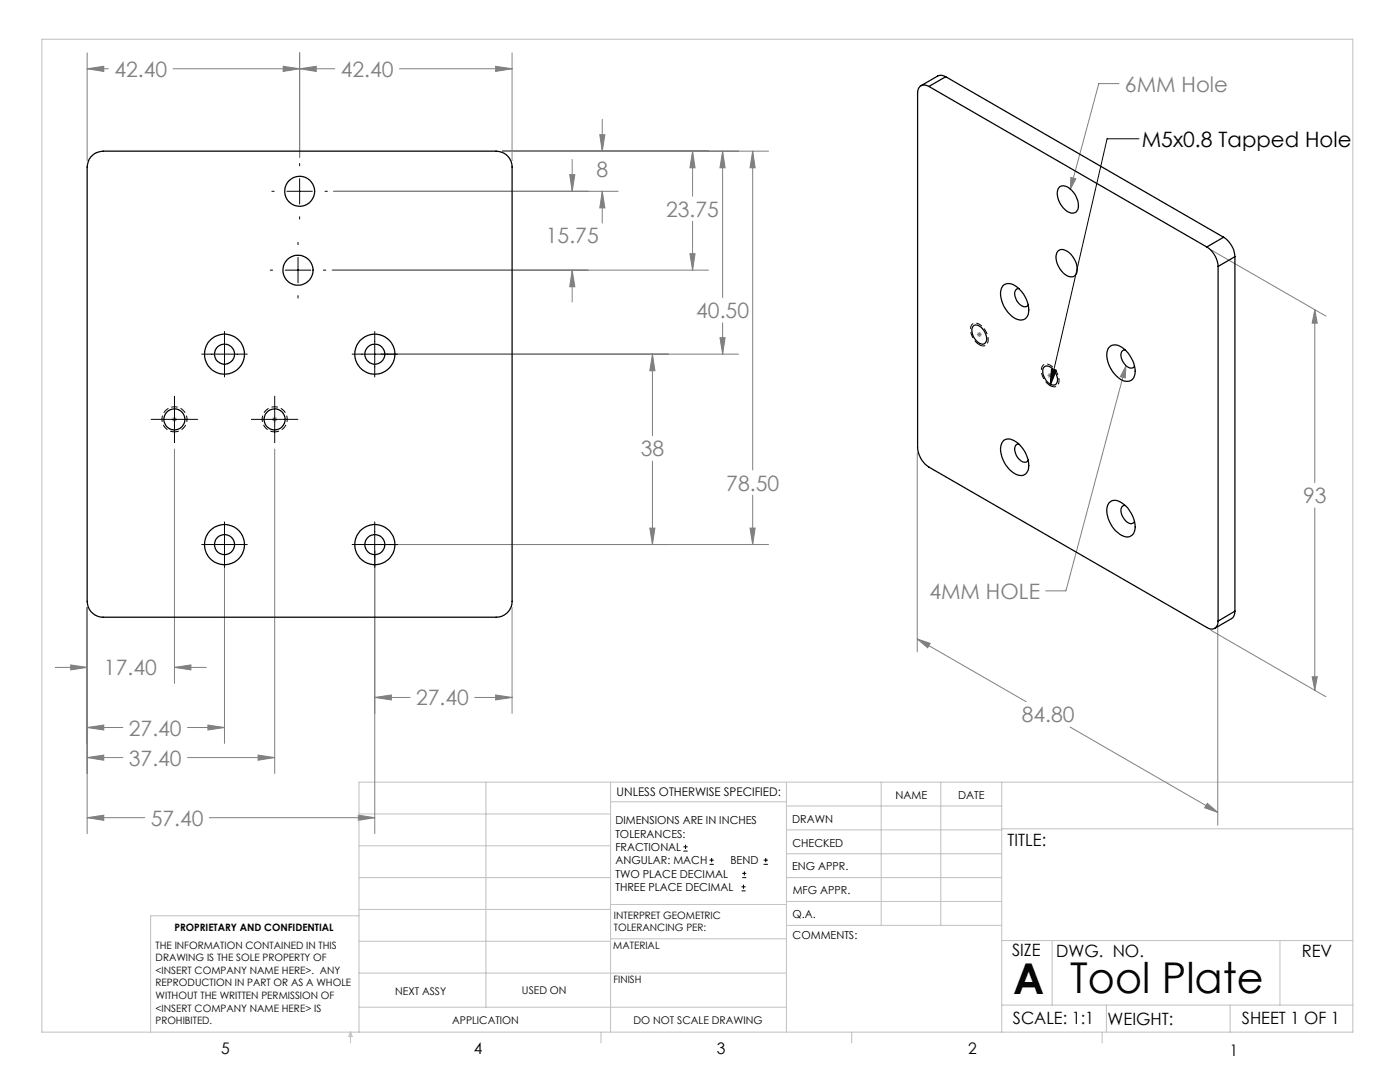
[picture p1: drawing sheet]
<svg xmlns="http://www.w3.org/2000/svg" width="279mm" height="216mm" viewBox="0 0 279 216" stroke-linecap="round" stroke-linejoin="round" font-family="sans-serif">
<g fill="none" stroke="#000" stroke-width=".2">
<path d="M54.3 38.2h.4M57.3 38.2h5M59.8 32.6v.5M59.8 35.6v5.1M64.9 38.2h.4M227.3 27.7h-6.4l-11.3 49.3M53.9 53.9h.5M56.9 53.9h5.1M59.5 48.4v.4M59.5 51.4v5M59.5 59v.5M59.8 43.3v.4"/>
<path d="M64.6 53.9h.4M34.8 79.1v9.2M40.3 70.7h9.1M44.8 66.1v9.1M54.8 79.1v9.2M70.3 70.7h9M74.8 66.1v9.1M209.8 73.6l1 .3-1.2 3.1zM30.2 83.7h9.2M50.2 83.7h9.2M40.3 108.7h9.1M44.8 104.1v9.1"/>
<path d="M70.3 108.7h9M74.8 104.1v9.1M136.4 169.8h.8M136.4 169h.8M136.8 168.6v.8M141.6 172.5h.9M141.6 171.6h.9M142 171.2v.8M148 177.8h.8M148 177h.8M148.1 175.1h.8M148.1 174.3h.8"/>
<path d="M148.4 176.5v.8M148.6 173.9v.8M152.4 172.5h.8M152.4 171.6h.8M152.8 171.2v.8"/>
</g>
<g fill="none" stroke="#808080" stroke-width=".2">
<path d="M17.4 13.7l3.3-.5v1.1zM17.4 10.5v21.6M17.4 13.7h4.2M34.5 13.7h32.3M56.5 13.2l3.3 .5-3.3 .6zM59.8 13.7l3.3-.5v1.1zM59.8 10.5v20.9M79.7 13.7h22.5M98.9 13.2l3.3 .5-3.3 .6zM102.2 10.5v21.6M223.3 16.7h-4l-5.7 21.1M66.6 38.2h56.8"/>
<path d="M100.3 30.2h53.1M113.7 34.9h1l-.5 3.3zM114.2 31.8v6.4M119.7 26.9h1l-.5 3.3zM120.2 38.2l.5 3.3h-1zM120.2 23.8v6.4M120.2 38.2v6.3M138.2 30.2l.5 3.3h-1zM138.2 30.2v9M144.2 30.2l.5 3.3h-1zM144.2 30.2v29.2M150.2 30.2l.5 3.3h-1z"/>
<path d="M150.2 30.2v63.6M213.7 35.4l1 .3-1.1 2.1zM66.3 53.9h75.1M114.2 53.9l.5 3.3h-1zM114.2 53.9v6.4M137.7 50.6h1l-.5 3.3zM138.2 44.2v9.7M241.7 49.8l22.9 13.3M76.1 70.7h71.3M130.2 70.7l.5 3.3h-1zM130.2 70.7v16.3M143.7 67.4h1l-.5 3.3z"/>
<path d="M144.2 64.4v6.3M194.9 66.7h1M195.1 66.4l.7 .7M195.4 66.3v1M195.8 66.4l-.7 .7M209.1 74.9h1M209.2 74.6l.7 .7M209.6 74.4v1M209.9 74.6l-.7 .7M224.7 73.1l-.1 2.3-1-.2zM224.7 73.1l-12 44.8h-4M262.4 61.8l.5 2.7h-1z"/>
<path d="M262.4 61.8v34.5M34.3 83.7h1M34.5 83.3l.7 .7M34.8 83.2v1M34.8 89.6v46.7M35.2 83.3l-.7 .7M54.3 83.7h1M54.4 83.3l.8 .7M54.8 83.2v1M54.8 89.6v64.7M55.2 83.3l-.8 .7M130.2 92v16.7"/>
<path d="M150.2 98.8v9.9M183.1 90.4v39.7M44.8 109.9v38.4M74.8 109.9v56.4M76.1 108.7h77.3M129.7 105.4h1l-.5 3.3zM149.7 105.4h1l-.5 3.3zM262.4 101.4v36.3M11 133.2h6.4M14.1 132.7l3.3 .5-3.3 .5zM17.4 121.2v45.1M34.8 133.2l3.3-.5v1z"/>
<path d="M34.8 133.2h6.4M74.8 139.2l3.3-.5v1zM74.8 139.2h7M94.8 139.2h7.4M98.9 138.7l3.3 .5-3.3 .5zM102.2 121.2v21.1M183.1 127.5l2.5 .9-.5 .9zM183.1 127.5l21.7 12.5M241.7 125.8l22.9 13.2M243 125v39.7M261.9 135h1l-.5 2.7zM17.4 151.2l3.3-.5v1z"/>
<path d="M17.4 145.2l3.3-.5v1zM17.4 151.2h7.1M17.4 145.2h7.1M37.4 151.2h17.4M37.4 145.2h7.4M41.5 144.7l3.3 .5-3.3 .5zM51.5 150.7l3.3 .5-3.3 .5zM213.5 145.1l29.5 17M17.4 163.2l3.3-.5v1zM17.4 163.2h11.5M41.8 163.2h33M71.5 162.7l3.3 .5-3.3 .5z"/>
<path d="M240.9 160.3l2.1 1.8-2.6-.9z"/>
</g>
<path d="M195.4 68.8a3.4 3.4 0 0 1-1.5-3.9 1.37 1.37 0 0 1 2.2 .3 3.1 3.1 0 0 1 .8 3.5 1.1 1.1 0 0 1-1.5 .1M209.6 76.9a3.4 3.4 0 0 1-1.6-3.9 1.37 1.37 0 0 1 2.2 .4 3.1 3.1 0 0 1 .9 3.5 1.1 1.1 0 0 1-1.5 0" fill="none" stroke="#000" stroke-width=".2" stroke-dasharray="1.3 .6" stroke-linecap="butt"/>
<path d="M34.8 86.2a2.5 2.5 0 0 1-2.2-3.7 2.5 2.5 0 0 1 4.3-.2 2.5 2.5 0 0 1-1.9 3.9h-.2M54.8 86.2a2.5 2.5 0 0 1-2.2-3.7 2.5 2.5 0 0 1 4.3-.2 2.5 2.5 0 0 1-1.9 3.9h-.2" fill="none" stroke="#000" stroke-width=".2" stroke-dasharray="1.3 .6" stroke-dashoffset=".4" stroke-linecap="butt"/>
<g fill="none" stroke="#c0c0c0" stroke-width=".2">
<path d="M8.4 7.8h261.6v198.2h-261.6zM97 156.1v44.9M121.8 156.1v49.9M121.8 160h35.2M157 156.1v49.9M175.9 156.1v28.5M187.7 156.1v28.5M199.9 156.1v49.9M270 156.1h-198.4v49.9M71.6 175.1h50.2M71.6 168.8h50.2M71.6 162.4h50.2"/>
<path d="M157 170.4h42.9M157 165.6h42.9M157 160.8h42.9M157 175.1h42.9M157 179.9h42.9M199.9 165.4h70.1M71.6 194.2h85.4M71.6 187.8h50.2M71.6 181.5h50.2M71.6 182.7h-41.5v23.3M121.8 187.3h35.2M121.8 180.5h35.2"/>
<path d="M157 184.6h42.9M199.9 187.7h70.1M210 187.7v12.9M255.4 187.7v12.9M70 206v2.1M70 206l.3 .8h-.7zM71.6 201h85.4M119.9 206v2.1M170 206v2.1M199.9 200.6h70.1M220 206v2.1M220.8 200.6v5.4"/>
<path d="M245.5 200.6v5.4"/>
</g>
<path d="M224.7 73.1l-1.1 2.1 1 .2zM213.7 35.4l-.1 2.4 1.1-2.1zM262.4 61.8l.5 2.7h-1zM261.9 135h1l-.5 2.7zM183.1 127.5l2.5 .9-.5 .9zM240.9 160.3l2.1 1.8-2.6-.9zM56.5 13.2l3.3 .5-3.3 .6zM17.4 13.7l3.3-.5v1.1zM98.9 13.2l3.3 .5-3.3 .6zM59.8 13.7l3.3-.5v1.1zM119.7 26.9h1l-.5 3.3zM120.2 38.2l.5 3.3h-1zM138.2 30.2l.5 3.3h-1zM137.7 50.6h1l-.5 3.3zM113.7 34.9h1l-.5 3.3zM114.2 53.9l.5 3.3h-1zM14.1 132.7l3.3 .5-3.3 .5zM34.8 133.2l3.3-.5v1zM17.4 151.2l3.3-.5v1zM51.5 150.7l3.3 .5-3.3 .5zM17.4 145.2l3.3-.5v1zM41.5 144.7l3.3 .5-3.3 .5zM17.4 163.2l3.3-.5v1zM71.5 162.7l3.3 .5-3.3 .5zM74.8 139.2l3.3-.5v1zM98.9 138.7l3.3 .5-3.3 .5zM144.2 30.2l.5 3.3h-1zM143.7 67.4h1l-.5 3.3zM150.2 30.2l.5 3.3h-1zM149.7 105.4h1l-.5 3.3zM129.7 105.4h1l-.5 3.3zM130.2 70.7l.5 3.3h-1z" fill="#808080"/>
<path d="M209.8 73.6l1 .3-1.2 3.1z" fill="#000"/>
<g fill="none" stroke="#000" stroke-width=".25">
<path d="M185.4 17.3a1.39 1.39 0 0 0-1.6-.2 1.39 1.39 0 0 0-.7 1.5v70.7a5 5 0 0 0 2.3 3.9l55.4 32a1.37 1.37 0 0 0 1.6 .2 1.37 1.37 0 0 0 .7-1.5M185.4 17.3l55.4 32M188.7 15.3a1.6 1.6 0 0 0-1.6-.1l-3.3 1.9M188.7 15.3l-3.3 2M188.7 15.3l55.5 32M18.1 31.3a3.2 3.2 0 0 1 2.5-1.1h78.4a3.2 3.2 0 0 1 3.2 3.1v86.7a3.2 3.2 0 0 1-3.2 3.2h-78.4a3.2 3.2 0 0 1-3.2-3.2v-86.7a3.7 3.7 0 0 1 .7-2zM211.3 37.4a1.76 1.76 0 0 1 2.6 .6 3.6 3.6 0 0 1 1 4.1 1.41 1.41 0 0 1-2.1 0 4.3 4.3 0 0 1-1.6-4.4zM200.2 57a2.15 2.15 0 0 1 2.9 .4 5.4 5.4 0 0 1 1.9 5.7 1.8 1.8 0 0 1-2.7 .3 5.8 5.8 0 0 1-2.5-5.7zM203.3 57.6a1.09 1.09 0 0 0-.7 1.7 2.23 2.23 0 0 0 2.3 1.9l.3-.4M211.1 50.1a1.8 1.8 0 0 1 2.6 .6 3.9 3.9 0 0 1 1 4.1 1.63 1.63 0 0 1-2.5-.3 4 4 0 0 1-1.3-4.1zM240.8 49.3a5 5 0 0 1 2.3 3.9M243.1 53.2v70.7"/>
<path d="M244.2 47.3a5 5 0 0 1 2.3 3.9M244.2 47.3l-3.4 2M246.5 51.2l-3.4 2M246.5 51.2v70.8M194.3 65a1.78 1.78 0 0 1 2.2 1.1l.1 .4a1.42 1.42 0 0 1-.4 2.2 2.74 2.74 0 0 1-2.1-3.5zM208.3 73.3a1.13 1.13 0 0 1 1.8 .3 2.24 2.24 0 0 1 .5 3.2 1.96 1.96 0 0 1-2.1-1.4l-.4-1.1zM221.4 69.3a2.09 2.09 0 0 1 2.9 .3 5.4 5.4 0 0 1 2 5.8 1.83 1.83 0 0 1-2.8 .2 5.8 5.8 0 0 1-2.5-5.7zM224.5 69.8a1.11 1.11 0 0 0-.7 1.8 2.24 2.24 0 0 0 2.3 1.8l.3-.3M200.4 87.8a2.67 2.67 0 0 1 3.1 1 5.3 5.3 0 0 1 1.5 5.3 1.74 1.74 0 0 1-2.7 .3 5.8 5.8 0 0 1-2.5-5.7zM203.3 88.6a1.07 1.07 0 0 0-.7 1.7 2.5 2.5 0 0 0 2 2l.6-.5M221.4 100.3a1.81 1.81 0 0 1 2.5 .1 5.8 5.8 0 0 1 2.5 5.6 1.6 1.6 0 0 1-2.5 .9 5.9 5.9 0 0 1-2.9-5.9zM224.5 100.9a1.07 1.07 0 0 0-.7 1.7 2.48 2.48 0 0 0 2 1.9l.6-.4"/>
<path d="M246.5 122a1.71 1.71 0 0 1-.7 1.4l-3.4 2M246.5 122l-3.4 1.9"/>
<circle cx="59.8" cy="38.2" r="2.99"/>
<circle cx="59.5" cy="53.9" r="3"/>
<circle cx="44.8" cy="70.7" r="4"/>
<circle cx="44.8" cy="70.7" r="2"/>
<circle cx="74.8" cy="70.7" r="2"/>
<circle cx="74.8" cy="70.7" r="4"/>
<circle cx="34.8" cy="83.7" r="2.1"/>
<circle cx="54.8" cy="83.7" r="2.1"/>
<circle cx="44.8" cy="108.7" r="4"/>
<circle cx="44.8" cy="108.7" r="2.01"/>
<circle cx="74.8" cy="108.7" r="2.01"/>
<circle cx="74.8" cy="108.7" r="4"/>
</g>
<g font-size="8.5">
<text x="202.2" y="198.3">A</text>
<text x="213.6" y="198.1">Tool Plate</text>
</g>
<g font-size="4.2" fill="#808080">
<text x="22.8" y="15.3">42.40</text>
<text x="68" y="15.3">42.40</text>
<text x="224.5" y="18.3">6MM Hole</text>
<text x="119.1" y="35.3">8</text>
<text x="132.9" y="43.3">23.75</text>
<text x="108.9" y="48.4">15.75</text>
<text x="138.9" y="63.5">40.50</text>
<text x="127.9" y="91.1">38</text>
<text x="144.9" y="97.9">78.50</text>
<text x="260.1" y="100.4">93</text>
<text x="185.5" y="119.5">4MM HOLE</text>
<text x="20.8" y="134.8">17.40</text>
<text x="83" y="140.8">27.40</text>
<text x="25.7" y="146.8">27.40</text>
<text x="203.9" y="144.1">84.80</text>
<text x="25.7" y="152.8">37.40</text>
<text x="30.1" y="164.8">57.40</text>
</g>
<text font-size="4.2" x="227.9" y="29.3">M5x0.8 Tapped Hole</text>
<g font-size="3.4">
<text x="201.1" y="168.8">TITLE:</text>
<text x="202" y="190.8">SIZE</text>
<text x="210.8" y="190.9">DWG. NO.</text>
<text x="259.8" y="191">REV</text>
<text x="202.1" y="204.4">SCALE: 1:1</text>
<text x="221" y="204.5">WEIGHT:</text>
<text x="247.8" y="204.4">SHEET 1 OF 1</text>
</g>
<g font-size="3.2">
<text x="44.2" y="210.4">5</text>
<text x="94.6" y="210.3">4</text>
<text x="143.1" y="210.4">3</text>
<text x="193.2" y="210.3">2</text>
<text x="245.4" y="210.6">1</text>
</g>
<text font-size="2.4" x="123.1" y="158.9">UNLESS OTHERWISE SPECIFIED:</text>
<g font-size="2.2">
<text x="178.7" y="159.4">NAME</text>
<text x="191.2" y="159.4">DATE</text>
<text x="122.8" y="164.5">DIMENSIONS ARE IN INCHES</text>
<text x="122.8" y="167.1">TOLERANCES:</text>
<text x="158.1" y="164.2">DRAWN</text>
<text x="122.8" y="169.8">FRACTIONAL</text>
<text x="122.8" y="172.5">ANGULAR: MACH</text>
<text x="145.8" y="172.5">BEND</text>
<text x="158.1" y="173.7">ENG APPR.</text>
<text x="158.2" y="169.1">CHECKED</text>
<text x="122.8" y="175.1">TWO PLACE DECIMAL</text>
<text x="122.8" y="177.8">THREE PLACE DECIMAL</text>
<text x="158.2" y="178.4">MFG APPR.</text>
<text x="158.2" y="183.2">Q.A.</text>
<text x="158.2" y="187.4">COMMENTS:</text>
</g>
<g font-size="2.1">
<text x="78.8" y="198.5">NEXT ASSY</text>
<text x="104.2" y="198.4">USED ON</text>
<text x="90.2" y="204.3">APPLICATION</text>
<text x="126.4" y="204.3">DO NOT SCALE DRAWING</text>
</g>
<g font-size="2">
<text x="34.8" y="185.7">PROPRIETARY AND CONFIDENTIAL</text>
<text x="122.5" y="183.3">INTERPRET GEOMETRIC</text>
<text x="122.5" y="185.9">TOLERANCING PER:</text>
<text x="31.1" y="189.3">THE INFORMATION CONTAINED IN THIS</text>
<text x="31.1" y="191.8">DRAWING IS THE SOLE PROPERTY OF</text>
<text x="122.4" y="189.4">MATERIAL</text>
<text x="31.1" y="194.3">&lt;INSERT COMPANY NAME HERE&gt;. ANY</text>
<text x="31.1" y="196.8">REPRODUCTION IN PART OR AS A WHOLE</text>
<text x="122.4" y="196.2">FINISH</text>
<text x="31.1" y="199.4">WITHOUT THE WRITTEN PERMISSION OF</text>
<text x="31.1" y="201.9">&lt;INSERT COMPANY NAME HERE&gt; IS</text>
<text x="31.1" y="204.4">PROHIBITED.</text>
</g>
</svg>
